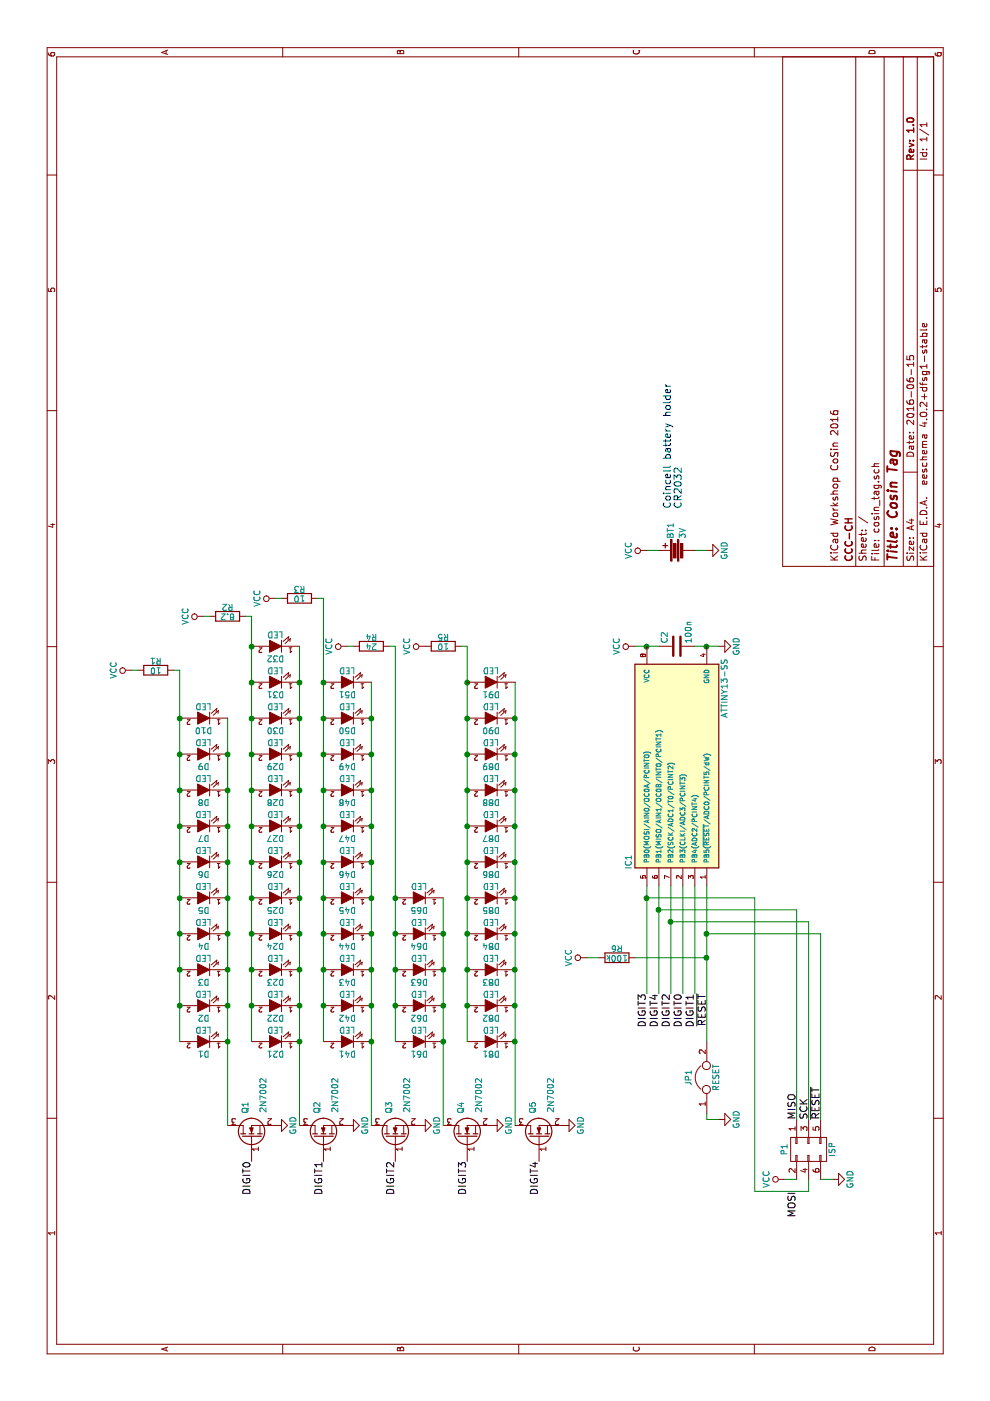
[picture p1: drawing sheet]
EESchema Schematic File Version 2
LIBS:power
LIBS:device
LIBS:transistors
LIBS:conn
LIBS:linear
LIBS:regul
LIBS:74xx
LIBS:cmos4000
LIBS:adc-dac
LIBS:memory
LIBS:xilinx
LIBS:microcontrollers
LIBS:dsp
LIBS:microchip
LIBS:analog_switches
LIBS:motorola
LIBS:texas
LIBS:intel
LIBS:audio
LIBS:interface
LIBS:digital-audio
LIBS:philips
LIBS:display
LIBS:cypress
LIBS:siliconi
LIBS:opto
LIBS:atmel
LIBS:contrib
LIBS:valves
LIBS:cosin_tag-cache
EELAYER 25 0
EELAYER END
$Descr A4 11693 8268
encoding utf-8
Sheet 1 1
Title "Cosin Tag"
Date "2016-06-15"
Rev "1.0"
Comp "CCC-CH"
Comment1 "KiCad Workshop CoSin 2016"
Comment2 ""
Comment3 ""
Comment4 ""
$EndDescr
$Comp
L Q_NMOS_GSD Q1
U 1 1
P 2200 2100
F 0 "Q1" H 2500 2150 50  0000 R CNN
F 1 "2N7002" H 2700 2000 50  0000 R CNN
F 2 "TO_SOT_Packages_SMD:SOT-23_Handsoldering" H 2400 2200 50  0001 C CNN
F 3 "" H 2200 2100 50  0000 C CNN
	1    2200 2100
	1    0    0    -1  
$EndComp
$Comp
L Battery BT1
U 1 1
P 7100 5650
F 0 "BT1" H 7200 5700 50  0000 L CNN
F 1 "3V" H 7200 5600 50  0000 L CNN
F 2 "nametag:CR2032" V 7100 5690 50  0001 C CNN
F 3 "" V 7100 5690 50  0000 C CNN
	1    7100 5650
	1    0    0    -1  
$EndComp
$Comp
L C C2
U 1 1
P 6300 5650
F 0 "C2" H 6325 5750 50  0000 L CNN
F 1 "100n" H 6325 5550 50  0000 L CNN
F 2 "Resistors_SMD:R_1206_HandSoldering" H 6338 5500 50  0001 C CNN
F 3 "" H 6300 5650 50  0000 C CNN
	1    6300 5650
	1    0    0    -1  
$EndComp
$Comp
L VCC #PWR01
U 1 1
P 6300 5300
F 0 "#PWR01" H 6300 5150 50  0001 C CNN
F 1 "VCC" H 6300 5450 50  0000 C CNN
F 2 "" H 6300 5300 50  0000 C CNN
F 3 "" H 6300 5300 50  0000 C CNN
	1    6300 5300
	1    0    0    -1  
$EndComp
$Comp
L GND #PWR02
U 1 1
P 6300 6000
F 0 "#PWR02" H 6300 5750 50  0001 C CNN
F 1 "GND" H 6300 5850 50  0000 C CNN
F 2 "" H 6300 6000 50  0000 C CNN
F 3 "" H 6300 6000 50  0000 C CNN
	1    6300 6000
	1    0    0    -1  
$EndComp
$Comp
L VCC #PWR03
U 1 1
P 7100 5400
F 0 "#PWR03" H 7100 5250 50  0001 C CNN
F 1 "VCC" H 7100 5550 50  0000 C CNN
F 2 "" H 7100 5400 50  0000 C CNN
F 3 "" H 7100 5400 50  0000 C CNN
	1    7100 5400
	1    0    0    -1  
$EndComp
$Comp
L GND #PWR04
U 1 1
P 7100 5900
F 0 "#PWR04" H 7100 5650 50  0001 C CNN
F 1 "GND" H 7100 5750 50  0000 C CNN
F 2 "" H 7100 5900 50  0000 C CNN
F 3 "" H 7100 5900 50  0000 C CNN
	1    7100 5900
	1    0    0    -1  
$EndComp
$Comp
L CONN_02X03 P1
U 1 1
P 2100 6750
F 0 "P1" H 2100 6950 50  0000 C CNN
F 1 "ISP" H 2100 6550 50  0000 C CNN
F 2 "Pin_Headers:Pin_Header_Straight_2x03" H 2100 5550 50  0001 C CNN
F 3 "" H 2100 5550 50  0000 C CNN
	1    2100 6750
	-1   0    0    -1  
$EndComp
Text Label 1750 6650 2    60   ~ 0
MOSI
Text Label 2350 6650 0    60   ~ 0
MISO
Text Label 2350 6750 0    60   ~ 0
SCK
Text Label 2350 6850 0    60   ~ 0
~RESET
Text Label 3400 5900 2    60   ~ 0
~RESET
$Comp
L R R6
U 1 1
P 3700 5150
F 0 "R6" V 3780 5150 50  0000 C CNN
F 1 "100k" V 3700 5150 50  0000 C CNN
F 2 "Resistors_SMD:R_0603_HandSoldering" V 3630 5150 50  0001 C CNN
F 3 "" H 3700 5150 50  0000 C CNN
	1    3700 5150
	1    0    0    -1  
$EndComp
$Comp
L VCC #PWR05
U 1 1
P 3700 4900
F 0 "#PWR05" H 3700 4750 50  0001 C CNN
F 1 "VCC" H 3700 5050 50  0000 C CNN
F 2 "" H 3700 4900 50  0000 C CNN
F 3 "" H 3700 4900 50  0000 C CNN
	1    3700 4900
	1    0    0    -1  
$EndComp
$Comp
L GND #PWR06
U 1 1
P 1850 6950
F 0 "#PWR06" H 1850 6700 50  0001 C CNN
F 1 "GND" H 1850 6800 50  0000 C CNN
F 2 "" H 1850 6950 50  0000 C CNN
F 3 "" H 1850 6950 50  0000 C CNN
	1    1850 6950
	-1   0    0    -1  
$EndComp
Text Label 3400 5700 2    60   ~ 0
DIGIT0
Text Label 3400 5800 2    60   ~ 0
DIGIT1
Text Label 3400 5600 2    60   ~ 0
DIGIT2
Text Label 3400 5400 2    60   ~ 0
DIGIT3
Text Label 3400 5500 2    60   ~ 0
DIGIT4
$Comp
L LED D1
U 1 1
P 3000 1700
F 0 "D1" H 3000 1800 50  0000 C CNN
F 1 "LED" H 3000 1600 50  0000 C CNN
F 2 "LEDs:LED_0805" H 3000 1700 50  0001 C CNN
F 3 "" H 3000 1700 50  0000 C CNN
	1    3000 1700
	0    -1   -1   0   
$EndComp
$Comp
L LED D2
U 1 1
P 3300 1700
F 0 "D2" H 3300 1800 50  0000 C CNN
F 1 "LED" H 3300 1600 50  0000 C CNN
F 2 "LEDs:LED_0805" H 3300 1700 50  0001 C CNN
F 3 "" H 3300 1700 50  0000 C CNN
	1    3300 1700
	0    -1   -1   0   
$EndComp
$Comp
L LED D3
U 1 1
P 3600 1700
F 0 "D3" H 3600 1800 50  0000 C CNN
F 1 "LED" H 3600 1600 50  0000 C CNN
F 2 "LEDs:LED_0805" H 3600 1700 50  0001 C CNN
F 3 "" H 3600 1700 50  0000 C CNN
	1    3600 1700
	0    -1   -1   0   
$EndComp
$Comp
L LED D4
U 1 1
P 3900 1700
F 0 "D4" H 3900 1800 50  0000 C CNN
F 1 "LED" H 3900 1600 50  0000 C CNN
F 2 "LEDs:LED_0805" H 3900 1700 50  0001 C CNN
F 3 "" H 3900 1700 50  0000 C CNN
	1    3900 1700
	0    -1   -1   0   
$EndComp
$Comp
L LED D5
U 1 1
P 4200 1700
F 0 "D5" H 4200 1800 50  0000 C CNN
F 1 "LED" H 4200 1600 50  0000 C CNN
F 2 "LEDs:LED_0805" H 4200 1700 50  0001 C CNN
F 3 "" H 4200 1700 50  0000 C CNN
	1    4200 1700
	0    -1   -1   0   
$EndComp
$Comp
L LED D6
U 1 1
P 4500 1700
F 0 "D6" H 4500 1800 50  0000 C CNN
F 1 "LED" H 4500 1600 50  0000 C CNN
F 2 "LEDs:LED_0805" H 4500 1700 50  0001 C CNN
F 3 "" H 4500 1700 50  0000 C CNN
	1    4500 1700
	0    -1   -1   0   
$EndComp
$Comp
L LED D7
U 1 1
P 4800 1700
F 0 "D7" H 4800 1800 50  0000 C CNN
F 1 "LED" H 4800 1600 50  0000 C CNN
F 2 "LEDs:LED_0805" H 4800 1700 50  0001 C CNN
F 3 "" H 4800 1700 50  0000 C CNN
	1    4800 1700
	0    -1   -1   0   
$EndComp
$Comp
L LED D8
U 1 1
P 5100 1700
F 0 "D8" H 5100 1800 50  0000 C CNN
F 1 "LED" H 5100 1600 50  0000 C CNN
F 2 "LEDs:LED_0805" H 5100 1700 50  0001 C CNN
F 3 "" H 5100 1700 50  0000 C CNN
	1    5100 1700
	0    -1   -1   0   
$EndComp
$Comp
L LED D9
U 1 1
P 5400 1700
F 0 "D9" H 5400 1800 50  0000 C CNN
F 1 "LED" H 5400 1600 50  0000 C CNN
F 2 "LEDs:LED_0805" H 5400 1700 50  0001 C CNN
F 3 "" H 5400 1700 50  0000 C CNN
	1    5400 1700
	0    -1   -1   0   
$EndComp
$Comp
L LED D10
U 1 1
P 5700 1700
F 0 "D10" H 5700 1800 50  0000 C CNN
F 1 "LED" H 5700 1600 50  0000 C CNN
F 2 "LEDs:LED_0805" H 5700 1700 50  0001 C CNN
F 3 "" H 5700 1700 50  0000 C CNN
	1    5700 1700
	0    -1   -1   0   
$EndComp
$Comp
L Q_NMOS_GSD Q2
U 1 1
P 2200 2700
F 0 "Q2" H 2500 2750 50  0000 R CNN
F 1 "2N7002" H 2700 2600 50  0000 R CNN
F 2 "TO_SOT_Packages_SMD:SOT-23_Handsoldering" H 2400 2800 50  0001 C CNN
F 3 "" H 2200 2700 50  0000 C CNN
	1    2200 2700
	1    0    0    -1  
$EndComp
$Comp
L Q_NMOS_GSD Q3
U 1 1
P 2200 3300
F 0 "Q3" H 2500 3350 50  0000 R CNN
F 1 "2N7002" H 2700 3200 50  0000 R CNN
F 2 "TO_SOT_Packages_SMD:SOT-23_Handsoldering" H 2400 3400 50  0001 C CNN
F 3 "" H 2200 3300 50  0000 C CNN
	1    2200 3300
	1    0    0    -1  
$EndComp
$Comp
L Q_NMOS_GSD Q4
U 1 1
P 2200 3900
F 0 "Q4" H 2500 3950 50  0000 R CNN
F 1 "2N7002" H 2700 3800 50  0000 R CNN
F 2 "TO_SOT_Packages_SMD:SOT-23_Handsoldering" H 2400 4000 50  0001 C CNN
F 3 "" H 2200 3900 50  0000 C CNN
	1    2200 3900
	1    0    0    -1  
$EndComp
$Comp
L Q_NMOS_GSD Q5
U 1 1
P 2200 4500
F 0 "Q5" H 2500 4550 50  0000 R CNN
F 1 "2N7002" H 2700 4400 50  0000 R CNN
F 2 "TO_SOT_Packages_SMD:SOT-23_Handsoldering" H 2400 4600 50  0001 C CNN
F 3 "" H 2200 4500 50  0000 C CNN
	1    2200 4500
	1    0    0    -1  
$EndComp
$Comp
L R R1
U 1 1
P 6100 1300
F 0 "R1" V 6180 1300 50  0000 C CNN
F 1 "10" V 6100 1300 50  0000 C CNN
F 2 "Resistors_SMD:R_0603_HandSoldering" V 6030 1300 50  0001 C CNN
F 3 "" H 6100 1300 50  0000 C CNN
	1    6100 1300
	1    0    0    -1  
$EndComp
$Comp
L VCC #PWR07
U 1 1
P 6100 1100
F 0 "#PWR07" H 6100 950 50  0001 C CNN
F 1 "VCC" H 6100 1250 50  0000 C CNN
F 2 "" H 6100 1100 50  0000 C CNN
F 3 "" H 6100 1100 50  0000 C CNN
	1    6100 1100
	1    0    0    -1  
$EndComp
$Comp
L LED D21
U 1 1
P 3000 2300
F 0 "D21" H 3000 2400 50  0000 C CNN
F 1 "LED" H 3000 2200 50  0000 C CNN
F 2 "LEDs:LED_0805" H 3000 2300 50  0001 C CNN
F 3 "" H 3000 2300 50  0000 C CNN
	1    3000 2300
	0    -1   -1   0   
$EndComp
$Comp
L LED D22
U 1 1
P 3300 2300
F 0 "D22" H 3300 2400 50  0000 C CNN
F 1 "LED" H 3300 2200 50  0000 C CNN
F 2 "LEDs:LED_0805" H 3300 2300 50  0001 C CNN
F 3 "" H 3300 2300 50  0000 C CNN
	1    3300 2300
	0    -1   -1   0   
$EndComp
$Comp
L LED D23
U 1 1
P 3600 2300
F 0 "D23" H 3600 2400 50  0000 C CNN
F 1 "LED" H 3600 2200 50  0000 C CNN
F 2 "LEDs:LED_0805" H 3600 2300 50  0001 C CNN
F 3 "" H 3600 2300 50  0000 C CNN
	1    3600 2300
	0    -1   -1   0   
$EndComp
$Comp
L LED D24
U 1 1
P 3900 2300
F 0 "D24" H 3900 2400 50  0000 C CNN
F 1 "LED" H 3900 2200 50  0000 C CNN
F 2 "LEDs:LED_0805" H 3900 2300 50  0001 C CNN
F 3 "" H 3900 2300 50  0000 C CNN
	1    3900 2300
	0    -1   -1   0   
$EndComp
$Comp
L LED D25
U 1 1
P 4200 2300
F 0 "D25" H 4200 2400 50  0000 C CNN
F 1 "LED" H 4200 2200 50  0000 C CNN
F 2 "LEDs:LED_0805" H 4200 2300 50  0001 C CNN
F 3 "" H 4200 2300 50  0000 C CNN
	1    4200 2300
	0    -1   -1   0   
$EndComp
$Comp
L LED D26
U 1 1
P 4500 2300
F 0 "D26" H 4500 2400 50  0000 C CNN
F 1 "LED" H 4500 2200 50  0000 C CNN
F 2 "LEDs:LED_0805" H 4500 2300 50  0001 C CNN
F 3 "" H 4500 2300 50  0000 C CNN
	1    4500 2300
	0    -1   -1   0   
$EndComp
$Comp
L LED D27
U 1 1
P 4800 2300
F 0 "D27" H 4800 2400 50  0000 C CNN
F 1 "LED" H 4800 2200 50  0000 C CNN
F 2 "LEDs:LED_0805" H 4800 2300 50  0001 C CNN
F 3 "" H 4800 2300 50  0000 C CNN
	1    4800 2300
	0    -1   -1   0   
$EndComp
$Comp
L LED D28
U 1 1
P 5100 2300
F 0 "D28" H 5100 2400 50  0000 C CNN
F 1 "LED" H 5100 2200 50  0000 C CNN
F 2 "LEDs:LED_0805" H 5100 2300 50  0001 C CNN
F 3 "" H 5100 2300 50  0000 C CNN
	1    5100 2300
	0    -1   -1   0   
$EndComp
$Comp
L LED D29
U 1 1
P 5400 2300
F 0 "D29" H 5400 2400 50  0000 C CNN
F 1 "LED" H 5400 2200 50  0000 C CNN
F 2 "LEDs:LED_0805" H 5400 2300 50  0001 C CNN
F 3 "" H 5400 2300 50  0000 C CNN
	1    5400 2300
	0    -1   -1   0   
$EndComp
$Comp
L LED D30
U 1 1
P 5700 2300
F 0 "D30" H 5700 2400 50  0000 C CNN
F 1 "LED" H 5700 2200 50  0000 C CNN
F 2 "LEDs:LED_0805" H 5700 2300 50  0001 C CNN
F 3 "" H 5700 2300 50  0000 C CNN
	1    5700 2300
	0    -1   -1   0   
$EndComp
$Comp
L LED D31
U 1 1
P 6000 2300
F 0 "D31" H 6000 2400 50  0000 C CNN
F 1 "LED" H 6000 2200 50  0000 C CNN
F 2 "LEDs:LED_0805" H 6000 2300 50  0001 C CNN
F 3 "" H 6000 2300 50  0000 C CNN
	1    6000 2300
	0    -1   -1   0   
$EndComp
$Comp
L LED D32
U 1 1
P 6300 2300
F 0 "D32" H 6300 2400 50  0000 C CNN
F 1 "LED" H 6300 2200 50  0000 C CNN
F 2 "LEDs:LED_0805" H 6300 2300 50  0001 C CNN
F 3 "" H 6300 2300 50  0000 C CNN
	1    6300 2300
	0    -1   -1   0   
$EndComp
$Comp
L R R2
U 1 1
P 6550 1900
F 0 "R2" V 6630 1900 50  0000 C CNN
F 1 "8.2" V 6550 1900 50  0000 C CNN
F 2 "Resistors_SMD:R_0603_HandSoldering" V 6480 1900 50  0001 C CNN
F 3 "" H 6550 1900 50  0000 C CNN
	1    6550 1900
	1    0    0    -1  
$EndComp
$Comp
L VCC #PWR08
U 1 1
P 6550 1700
F 0 "#PWR08" H 6550 1550 50  0001 C CNN
F 1 "VCC" H 6550 1850 50  0000 C CNN
F 2 "" H 6550 1700 50  0000 C CNN
F 3 "" H 6550 1700 50  0000 C CNN
	1    6550 1700
	1    0    0    -1  
$EndComp
$Comp
L LED D41
U 1 1
P 3000 2900
F 0 "D41" H 3000 3000 50  0000 C CNN
F 1 "LED" H 3000 2800 50  0000 C CNN
F 2 "LEDs:LED_0805" H 3000 2900 50  0001 C CNN
F 3 "" H 3000 2900 50  0000 C CNN
	1    3000 2900
	0    -1   -1   0   
$EndComp
$Comp
L LED D42
U 1 1
P 3300 2900
F 0 "D42" H 3300 3000 50  0000 C CNN
F 1 "LED" H 3300 2800 50  0000 C CNN
F 2 "LEDs:LED_0805" H 3300 2900 50  0001 C CNN
F 3 "" H 3300 2900 50  0000 C CNN
	1    3300 2900
	0    -1   -1   0   
$EndComp
$Comp
L LED D43
U 1 1
P 3600 2900
F 0 "D43" H 3600 3000 50  0000 C CNN
F 1 "LED" H 3600 2800 50  0000 C CNN
F 2 "LEDs:LED_0805" H 3600 2900 50  0001 C CNN
F 3 "" H 3600 2900 50  0000 C CNN
	1    3600 2900
	0    -1   -1   0   
$EndComp
$Comp
L LED D44
U 1 1
P 3900 2900
F 0 "D44" H 3900 3000 50  0000 C CNN
F 1 "LED" H 3900 2800 50  0000 C CNN
F 2 "LEDs:LED_0805" H 3900 2900 50  0001 C CNN
F 3 "" H 3900 2900 50  0000 C CNN
	1    3900 2900
	0    -1   -1   0   
$EndComp
$Comp
L LED D45
U 1 1
P 4200 2900
F 0 "D45" H 4200 3000 50  0000 C CNN
F 1 "LED" H 4200 2800 50  0000 C CNN
F 2 "LEDs:LED_0805" H 4200 2900 50  0001 C CNN
F 3 "" H 4200 2900 50  0000 C CNN
	1    4200 2900
	0    -1   -1   0   
$EndComp
$Comp
L LED D46
U 1 1
P 4500 2900
F 0 "D46" H 4500 3000 50  0000 C CNN
F 1 "LED" H 4500 2800 50  0000 C CNN
F 2 "LEDs:LED_0805" H 4500 2900 50  0001 C CNN
F 3 "" H 4500 2900 50  0000 C CNN
	1    4500 2900
	0    -1   -1   0   
$EndComp
$Comp
L LED D47
U 1 1
P 4800 2900
F 0 "D47" H 4800 3000 50  0000 C CNN
F 1 "LED" H 4800 2800 50  0000 C CNN
F 2 "LEDs:LED_0805" H 4800 2900 50  0001 C CNN
F 3 "" H 4800 2900 50  0000 C CNN
	1    4800 2900
	0    -1   -1   0   
$EndComp
$Comp
L LED D48
U 1 1
P 5100 2900
F 0 "D48" H 5100 3000 50  0000 C CNN
F 1 "LED" H 5100 2800 50  0000 C CNN
F 2 "LEDs:LED_0805" H 5100 2900 50  0001 C CNN
F 3 "" H 5100 2900 50  0000 C CNN
	1    5100 2900
	0    -1   -1   0   
$EndComp
$Comp
L LED D49
U 1 1
P 5400 2900
F 0 "D49" H 5400 3000 50  0000 C CNN
F 1 "LED" H 5400 2800 50  0000 C CNN
F 2 "LEDs:LED_0805" H 5400 2900 50  0001 C CNN
F 3 "" H 5400 2900 50  0000 C CNN
	1    5400 2900
	0    -1   -1   0   
$EndComp
$Comp
L LED D50
U 1 1
P 5700 2900
F 0 "D50" H 5700 3000 50  0000 C CNN
F 1 "LED" H 5700 2800 50  0000 C CNN
F 2 "LEDs:LED_0805" H 5700 2900 50  0001 C CNN
F 3 "" H 5700 2900 50  0000 C CNN
	1    5700 2900
	0    -1   -1   0   
$EndComp
$Comp
L LED D51
U 1 1
P 6000 2900
F 0 "D51" H 6000 3000 50  0000 C CNN
F 1 "LED" H 6000 2800 50  0000 C CNN
F 2 "LEDs:LED_0805" H 6000 2900 50  0001 C CNN
F 3 "" H 6000 2900 50  0000 C CNN
	1    6000 2900
	0    -1   -1   0   
$EndComp
$Comp
L R R3
U 1 1
P 6700 2500
F 0 "R3" V 6780 2500 50  0000 C CNN
F 1 "10" V 6700 2500 50  0000 C CNN
F 2 "Resistors_SMD:R_0603_HandSoldering" V 6630 2500 50  0001 C CNN
F 3 "" H 6700 2500 50  0000 C CNN
	1    6700 2500
	1    0    0    -1  
$EndComp
$Comp
L VCC #PWR09
U 1 1
P 6700 2300
F 0 "#PWR09" H 6700 2150 50  0001 C CNN
F 1 "VCC" H 6700 2450 50  0000 C CNN
F 2 "" H 6700 2300 50  0000 C CNN
F 3 "" H 6700 2300 50  0000 C CNN
	1    6700 2300
	1    0    0    -1  
$EndComp
$Comp
L LED D61
U 1 1
P 3000 3500
F 0 "D61" H 3000 3600 50  0000 C CNN
F 1 "LED" H 3000 3400 50  0000 C CNN
F 2 "LEDs:LED_0805" H 3000 3500 50  0001 C CNN
F 3 "" H 3000 3500 50  0000 C CNN
	1    3000 3500
	0    -1   -1   0   
$EndComp
$Comp
L LED D62
U 1 1
P 3300 3500
F 0 "D62" H 3300 3600 50  0000 C CNN
F 1 "LED" H 3300 3400 50  0000 C CNN
F 2 "LEDs:LED_0805" H 3300 3500 50  0001 C CNN
F 3 "" H 3300 3500 50  0000 C CNN
	1    3300 3500
	0    -1   -1   0   
$EndComp
$Comp
L LED D63
U 1 1
P 3600 3500
F 0 "D63" H 3600 3600 50  0000 C CNN
F 1 "LED" H 3600 3400 50  0000 C CNN
F 2 "LEDs:LED_0805" H 3600 3500 50  0001 C CNN
F 3 "" H 3600 3500 50  0000 C CNN
	1    3600 3500
	0    -1   -1   0   
$EndComp
$Comp
L LED D64
U 1 1
P 3900 3500
F 0 "D64" H 3900 3600 50  0000 C CNN
F 1 "LED" H 3900 3400 50  0000 C CNN
F 2 "LEDs:LED_0805" H 3900 3500 50  0001 C CNN
F 3 "" H 3900 3500 50  0000 C CNN
	1    3900 3500
	0    -1   -1   0   
$EndComp
$Comp
L LED D65
U 1 1
P 4200 3500
F 0 "D65" H 4200 3600 50  0000 C CNN
F 1 "LED" H 4200 3400 50  0000 C CNN
F 2 "LEDs:LED_0805" H 4200 3500 50  0001 C CNN
F 3 "" H 4200 3500 50  0000 C CNN
	1    4200 3500
	0    -1   -1   0   
$EndComp
$Comp
L R R4
U 1 1
P 6300 3100
F 0 "R4" V 6380 3100 50  0000 C CNN
F 1 "24" V 6300 3100 50  0000 C CNN
F 2 "Resistors_SMD:R_0603_HandSoldering" V 6230 3100 50  0001 C CNN
F 3 "" H 6300 3100 50  0000 C CNN
	1    6300 3100
	1    0    0    -1  
$EndComp
$Comp
L VCC #PWR010
U 1 1
P 6300 2900
F 0 "#PWR010" H 6300 2750 50  0001 C CNN
F 1 "VCC" H 6300 3050 50  0000 C CNN
F 2 "" H 6300 2900 50  0000 C CNN
F 3 "" H 6300 2900 50  0000 C CNN
	1    6300 2900
	1    0    0    -1  
$EndComp
$Comp
L LED D81
U 1 1
P 3000 4100
F 0 "D81" H 3000 4200 50  0000 C CNN
F 1 "LED" H 3000 4000 50  0000 C CNN
F 2 "LEDs:LED_0805" H 3000 4100 50  0001 C CNN
F 3 "" H 3000 4100 50  0000 C CNN
	1    3000 4100
	0    -1   -1   0   
$EndComp
$Comp
L LED D82
U 1 1
P 3300 4100
F 0 "D82" H 3300 4200 50  0000 C CNN
F 1 "LED" H 3300 4000 50  0000 C CNN
F 2 "LEDs:LED_0805" H 3300 4100 50  0001 C CNN
F 3 "" H 3300 4100 50  0000 C CNN
	1    3300 4100
	0    -1   -1   0   
$EndComp
$Comp
L LED D83
U 1 1
P 3600 4100
F 0 "D83" H 3600 4200 50  0000 C CNN
F 1 "LED" H 3600 4000 50  0000 C CNN
F 2 "LEDs:LED_0805" H 3600 4100 50  0001 C CNN
F 3 "" H 3600 4100 50  0000 C CNN
	1    3600 4100
	0    -1   -1   0   
$EndComp
$Comp
L LED D84
U 1 1
P 3900 4100
F 0 "D84" H 3900 4200 50  0000 C CNN
F 1 "LED" H 3900 4000 50  0000 C CNN
F 2 "LEDs:LED_0805" H 3900 4100 50  0001 C CNN
F 3 "" H 3900 4100 50  0000 C CNN
	1    3900 4100
	0    -1   -1   0   
$EndComp
$Comp
L LED D85
U 1 1
P 4200 4100
F 0 "D85" H 4200 4200 50  0000 C CNN
F 1 "LED" H 4200 4000 50  0000 C CNN
F 2 "LEDs:LED_0805" H 4200 4100 50  0001 C CNN
F 3 "" H 4200 4100 50  0000 C CNN
	1    4200 4100
	0    -1   -1   0   
$EndComp
$Comp
L LED D86
U 1 1
P 4500 4100
F 0 "D86" H 4500 4200 50  0000 C CNN
F 1 "LED" H 4500 4000 50  0000 C CNN
F 2 "LEDs:LED_0805" H 4500 4100 50  0001 C CNN
F 3 "" H 4500 4100 50  0000 C CNN
	1    4500 4100
	0    -1   -1   0   
$EndComp
$Comp
L LED D87
U 1 1
P 4800 4100
F 0 "D87" H 4800 4200 50  0000 C CNN
F 1 "LED" H 4800 4000 50  0000 C CNN
F 2 "LEDs:LED_0805" H 4800 4100 50  0001 C CNN
F 3 "" H 4800 4100 50  0000 C CNN
	1    4800 4100
	0    -1   -1   0   
$EndComp
$Comp
L LED D88
U 1 1
P 5100 4100
F 0 "D88" H 5100 4200 50  0000 C CNN
F 1 "LED" H 5100 4000 50  0000 C CNN
F 2 "LEDs:LED_0805" H 5100 4100 50  0001 C CNN
F 3 "" H 5100 4100 50  0000 C CNN
	1    5100 4100
	0    -1   -1   0   
$EndComp
$Comp
L LED D89
U 1 1
P 5400 4100
F 0 "D89" H 5400 4200 50  0000 C CNN
F 1 "LED" H 5400 4000 50  0000 C CNN
F 2 "LEDs:LED_0805" H 5400 4100 50  0001 C CNN
F 3 "" H 5400 4100 50  0000 C CNN
	1    5400 4100
	0    -1   -1   0   
$EndComp
$Comp
L LED D90
U 1 1
P 5700 4100
F 0 "D90" H 5700 4200 50  0000 C CNN
F 1 "LED" H 5700 4000 50  0000 C CNN
F 2 "LEDs:LED_0805" H 5700 4100 50  0001 C CNN
F 3 "" H 5700 4100 50  0000 C CNN
	1    5700 4100
	0    -1   -1   0   
$EndComp
$Comp
L R R5
U 1 1
P 6300 3700
F 0 "R5" V 6380 3700 50  0000 C CNN
F 1 "10" V 6300 3700 50  0000 C CNN
F 2 "Resistors_SMD:R_0603_HandSoldering" V 6230 3700 50  0001 C CNN
F 3 "" H 6300 3700 50  0000 C CNN
	1    6300 3700
	1    0    0    -1  
$EndComp
$Comp
L VCC #PWR011
U 1 1
P 6300 3550
F 0 "#PWR011" H 6300 3400 50  0001 C CNN
F 1 "VCC" H 6300 3700 50  0000 C CNN
F 2 "" H 6300 3550 50  0000 C CNN
F 3 "" H 6300 3550 50  0000 C CNN
	1    6300 3550
	1    0    0    -1  
$EndComp
$Comp
L GND #PWR012
U 1 1
P 2300 4700
F 0 "#PWR012" H 2300 4450 50  0001 C CNN
F 1 "GND" H 2300 4550 50  0000 C CNN
F 2 "" H 2300 4700 50  0000 C CNN
F 3 "" H 2300 4700 50  0000 C CNN
	1    2300 4700
	1    0    0    -1  
$EndComp
$Comp
L GND #PWR013
U 1 1
P 2300 4100
F 0 "#PWR013" H 2300 3850 50  0001 C CNN
F 1 "GND" H 2300 3950 50  0000 C CNN
F 2 "" H 2300 4100 50  0000 C CNN
F 3 "" H 2300 4100 50  0000 C CNN
	1    2300 4100
	1    0    0    -1  
$EndComp
$Comp
L GND #PWR014
U 1 1
P 2300 3500
F 0 "#PWR014" H 2300 3250 50  0001 C CNN
F 1 "GND" H 2300 3350 50  0000 C CNN
F 2 "" H 2300 3500 50  0000 C CNN
F 3 "" H 2300 3500 50  0000 C CNN
	1    2300 3500
	1    0    0    -1  
$EndComp
$Comp
L GND #PWR015
U 1 1
P 2300 2900
F 0 "#PWR015" H 2300 2650 50  0001 C CNN
F 1 "GND" H 2300 2750 50  0000 C CNN
F 2 "" H 2300 2900 50  0000 C CNN
F 3 "" H 2300 2900 50  0000 C CNN
	1    2300 2900
	1    0    0    -1  
$EndComp
$Comp
L GND #PWR016
U 1 1
P 2300 2300
F 0 "#PWR016" H 2300 2050 50  0001 C CNN
F 1 "GND" H 2300 2150 50  0000 C CNN
F 2 "" H 2300 2300 50  0000 C CNN
F 3 "" H 2300 2300 50  0000 C CNN
	1    2300 2300
	1    0    0    -1  
$EndComp
Text Label 2000 2100 2    60   ~ 0
DIGIT0
Text Label 2000 2700 2    60   ~ 0
DIGIT1
Text Label 2000 3300 2    60   ~ 0
DIGIT2
Text Label 2000 3900 2    60   ~ 0
DIGIT3
Text Label 2000 4500 2    60   ~ 0
DIGIT4
$Comp
L JUMPER JP1
U 1 1
P 2700 5900
F 0 "JP1" H 2700 6050 50  0000 C CNN
F 1 "RESET" H 2700 5820 50  0000 C CNN
F 2 "Buttons_Switches_SMD:SW_SPST_EVQP0" H 2700 5900 50  0001 C CNN
F 3 "" H 2700 5900 50  0000 C CNN
	1    2700 5900
	1    0    0    -1  
$EndComp
Wire Wire Line
	7100 5900 7100 5800
Wire Wire Line
	7100 5500 7100 5400
Wire Wire Line
	3700 4900 3700 5000
Wire Wire Line
	1850 6950 1850 6850
Wire Wire Line
	6300 5800 6300 6000
Connection ~ 6300 5900
Wire Wire Line
	3700 5300 3700 5900
Wire Wire Line
	3000 5900 4300 5900
Connection ~ 3700 5900
Wire Wire Line
	3400 5400 4300 5400
Wire Wire Line
	3400 5500 4300 5500
Wire Wire Line
	3400 5600 4300 5600
Wire Wire Line
	3400 5700 4300 5700
Wire Wire Line
	3400 5800 4300 5800
Connection ~ 4000 5600
Connection ~ 4100 5500
Connection ~ 4200 5400
Wire Wire Line
	2300 1900 5700 1900
Wire Wire Line
	3300 1900 5400 1900
Connection ~ 3000 1900
Connection ~ 3300 1900
Connection ~ 3600 1900
Connection ~ 3900 1900
Connection ~ 4200 1900
Connection ~ 4500 1900
Connection ~ 4800 1900
Connection ~ 5100 1900
Connection ~ 5400 1900
Wire Wire Line
	3000 1500 6100 1500
Wire Wire Line
	6100 1150 6100 1100
Connection ~ 5700 1500
Connection ~ 5400 1500
Connection ~ 5100 1500
Connection ~ 4800 1500
Connection ~ 4500 1500
Connection ~ 4200 1500
Connection ~ 3900 1500
Connection ~ 3600 1500
Connection ~ 3300 1500
Wire Wire Line
	2300 2500 6300 2500
Connection ~ 3000 2500
Connection ~ 3300 2500
Connection ~ 3600 2500
Connection ~ 3900 2500
Connection ~ 4200 2500
Connection ~ 4500 2500
Connection ~ 4800 2500
Connection ~ 5100 2500
Connection ~ 5400 2500
Connection ~ 5700 2500
Connection ~ 6000 2500
Wire Wire Line
	3000 2100 6550 2100
Wire Wire Line
	6550 1750 6550 1700
Connection ~ 6300 2100
Connection ~ 6000 2100
Connection ~ 5700 2100
Connection ~ 5400 2100
Connection ~ 5100 2100
Connection ~ 4800 2100
Connection ~ 4500 2100
Connection ~ 4200 2100
Connection ~ 3900 2100
Connection ~ 3600 2100
Connection ~ 3300 2100
Connection ~ 3000 3100
Connection ~ 3300 3100
Connection ~ 3600 3100
Connection ~ 3900 3100
Connection ~ 4200 3100
Connection ~ 4500 3100
Connection ~ 4800 3100
Connection ~ 5100 3100
Connection ~ 5400 3100
Connection ~ 5700 3100
Wire Wire Line
	6700 2350 6700 2300
Connection ~ 6000 2700
Connection ~ 5700 2700
Connection ~ 5400 2700
Connection ~ 5100 2700
Connection ~ 4800 2700
Connection ~ 4500 2700
Connection ~ 4200 2700
Connection ~ 3900 2700
Connection ~ 3600 2700
Connection ~ 3300 2700
Connection ~ 3000 3700
Connection ~ 3300 3700
Connection ~ 3600 3700
Connection ~ 3900 3700
Wire Wire Line
	6300 2950 6300 2900
Connection ~ 4200 3300
Connection ~ 3900 3300
Connection ~ 3600 3300
Connection ~ 3300 3300
Connection ~ 3000 4300
Connection ~ 3300 4300
Connection ~ 3600 4300
Connection ~ 3900 4300
Connection ~ 4200 4300
Connection ~ 4500 4300
Connection ~ 4800 4300
Connection ~ 5100 4300
Connection ~ 5400 4300
Connection ~ 5700 4300
Connection ~ 6000 3900
Connection ~ 5700 3900
Connection ~ 5400 3900
Connection ~ 5100 3900
Connection ~ 4800 3900
Connection ~ 4500 3900
Connection ~ 4200 3900
Connection ~ 3900 3900
Connection ~ 3600 3900
Connection ~ 3300 3900
Wire Wire Line
	4200 6300 1750 6300
Wire Wire Line
	1750 6300 1750 6750
Wire Wire Line
	4100 6650 2350 6650
Wire Wire Line
	4000 6750 2350 6750
Connection ~ 3900 5900
Wire Wire Line
	4200 5400 4200 6300
Wire Wire Line
	4100 5500 4100 6650
Wire Wire Line
	4000 5600 4000 6750
$Comp
L GND #PWR017
U 1 1
P 2350 6000
F 0 "#PWR017" H 2350 5750 50  0001 C CNN
F 1 "GND" H 2350 5850 50  0000 C CNN
F 2 "" H 2350 6000 50  0000 C CNN
F 3 "" H 2350 6000 50  0000 C CNN
	1    2350 6000
	1    0    0    -1  
$EndComp
Wire Wire Line
	3900 5900 3900 6850
Wire Wire Line
	3900 6850 2350 6850
Wire Wire Line
	2350 6000 2350 5900
Wire Wire Line
	2350 5900 2400 5900
Text Notes 7450 5700 0    60   ~ 0
Coincell battery holder\nCR2032
Wire Wire Line
	6300 5300 6300 5500
Connection ~ 6300 5400
$Comp
L ATTINY13-SS IC1
U 1 1
P 5300 5650
F 0 "IC1" H 4500 6050 50  0000 C CNN
F 1 "ATTINY13-SS" H 5950 5250 50  0000 C CNN
F 2 "SMD_Packages:SOIC-8-N" H 5900 5650 50  0001 C CIN
F 3 "" H 4500 6000 50  0000 C CNN
	1    5300 5650
	1    0    0    -1  
$EndComp
Wire Wire Line
	1750 6750 1850 6750
$Comp
L VCC #PWR018
U 1 1
P 1850 6550
F 0 "#PWR018" H 1850 6400 50  0001 C CNN
F 1 "VCC" H 1850 6700 50  0000 C CNN
F 2 "" H 1850 6550 50  0000 C CNN
F 3 "" H 1850 6550 50  0000 C CNN
	1    1850 6550
	1    0    0    -1  
$EndComp
Wire Wire Line
	1850 6650 1850 6550
Wire Wire Line
	6100 1500 6100 1450
Wire Wire Line
	6550 2100 6550 2050
Wire Wire Line
	6700 2700 6700 2650
Wire Wire Line
	3000 2700 6700 2700
Wire Wire Line
	2300 3100 6000 3100
Wire Wire Line
	2300 3700 4200 3700
Wire Wire Line
	3000 3300 6300 3300
Wire Wire Line
	6300 3300 6300 3250
Wire Wire Line
	6300 3900 6300 3850
Wire Wire Line
	3000 3900 6300 3900
Wire Wire Line
	2300 4300 6000 4300
$Comp
L LED D91
U 1 1
P 6000 4100
F 0 "D91" H 6000 4200 50  0000 C CNN
F 1 "LED" H 6000 4000 50  0000 C CNN
F 2 "LEDs:LED_0805" H 6000 4100 50  0001 C CNN
F 3 "" H 6000 4100 50  0000 C CNN
	1    6000 4100
	0    -1   -1   0   
$EndComp
$EndSCHEMATC
